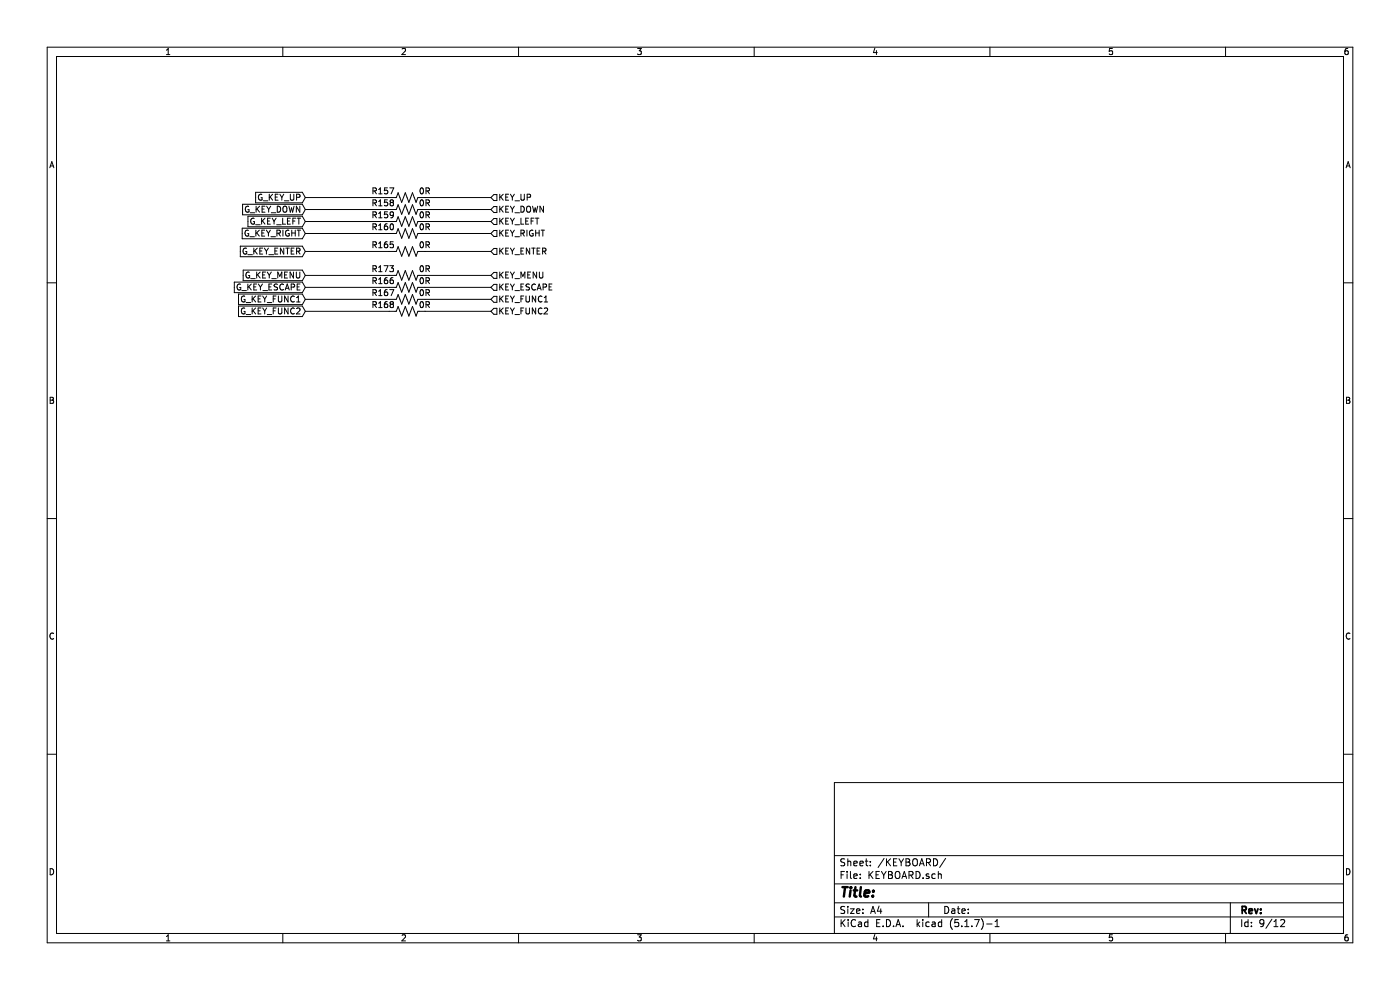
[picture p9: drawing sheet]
EESchema Schematic File Version 4
EELAYER 30 0
EELAYER END
$Descr A4 11693 8268
encoding utf-8
Sheet 12 12
Title ""
Date ""
Rev ""
Comp ""
Comment1 ""
Comment2 ""
Comment3 ""
Comment4 ""
$EndDescr
$Comp
L Device:R_US R?
U 1 1
P 3400 1650
AR Path="/5F2A50C6/5FD1EA81" Ref="R?"  Part="1" 
AR Path="/5F2A508D/5FD1EA81" Ref="R?"  Part="1" 
AR Path="/5FD0B99E/5FD1EA81" Ref="R157"  Part="1" 
F 0 "R157" V 3450 1750 50  0000 L CNN
F 1 "0R" V 3450 1450 50  0000 L CNN
F 2 "FlightComputer_Library:R_0402_1005Metric_Pad0.72x0.64mm_HandSolder" V 3440 1640 50  0001 C CNN
F 3 "~" H 3400 1650 50  0001 C CNN
	1    3400 1650
	0    -1   -1   0   
$EndComp
$Comp
L Device:R_US R?
U 1 1
P 3400 1750
AR Path="/5F2A50C6/5FD1EAE7" Ref="R?"  Part="1" 
AR Path="/5F2A508D/5FD1EAE7" Ref="R?"  Part="1" 
AR Path="/5FD0B99E/5FD1EAE7" Ref="R158"  Part="1" 
F 0 "R158" V 3450 1850 50  0000 L CNN
F 1 "0R" V 3450 1550 50  0000 L CNN
F 2 "FlightComputer_Library:R_0402_1005Metric_Pad0.72x0.64mm_HandSolder" V 3440 1740 50  0001 C CNN
F 3 "~" H 3400 1750 50  0001 C CNN
	1    3400 1750
	0    -1   -1   0   
$EndComp
$Comp
L Device:R_US R?
U 1 1
P 3400 2400
AR Path="/5F2A50C6/5FD1EB1A" Ref="R?"  Part="1" 
AR Path="/5F2A508D/5FD1EB1A" Ref="R?"  Part="1" 
AR Path="/5FD0B99E/5FD1EB1A" Ref="R166"  Part="1" 
F 0 "R166" V 3450 2500 50  0000 L CNN
F 1 "0R" V 3450 2200 50  0000 L CNN
F 2 "FlightComputer_Library:R_0402_1005Metric_Pad0.72x0.64mm_HandSolder" V 3440 2390 50  0001 C CNN
F 3 "~" H 3400 2400 50  0001 C CNN
	1    3400 2400
	0    -1   -1   0   
$EndComp
$Comp
L Device:R_US R?
U 1 1
P 3400 1850
AR Path="/5F2A50C6/5FD1EB4D" Ref="R?"  Part="1" 
AR Path="/5F2A508D/5FD1EB4D" Ref="R?"  Part="1" 
AR Path="/5FD0B99E/5FD1EB4D" Ref="R159"  Part="1" 
F 0 "R159" V 3450 1950 50  0000 L CNN
F 1 "0R" V 3450 1650 50  0000 L CNN
F 2 "FlightComputer_Library:R_0402_1005Metric_Pad0.72x0.64mm_HandSolder" V 3440 1840 50  0001 C CNN
F 3 "~" H 3400 1850 50  0001 C CNN
	1    3400 1850
	0    -1   -1   0   
$EndComp
$Comp
L Device:R_US R?
U 1 1
P 3400 1950
AR Path="/5F2A50C6/5FD1EBB3" Ref="R?"  Part="1" 
AR Path="/5F2A508D/5FD1EBB3" Ref="R?"  Part="1" 
AR Path="/5FD0B99E/5FD1EBB3" Ref="R160"  Part="1" 
F 0 "R160" V 3450 2050 50  0000 L CNN
F 1 "0R" V 3450 1750 50  0000 L CNN
F 2 "FlightComputer_Library:R_0402_1005Metric_Pad0.72x0.64mm_HandSolder" V 3440 1940 50  0001 C CNN
F 3 "~" H 3400 1950 50  0001 C CNN
	1    3400 1950
	0    -1   -1   0   
$EndComp
$Comp
L Device:R_US R?
U 1 1
P 3400 2600
AR Path="/5F2A50C6/5FD1EBE6" Ref="R?"  Part="1" 
AR Path="/5F2A508D/5FD1EBE6" Ref="R?"  Part="1" 
AR Path="/5FD0B99E/5FD1EBE6" Ref="R168"  Part="1" 
F 0 "R168" V 3450 2700 50  0000 L CNN
F 1 "0R" V 3450 2400 50  0000 L CNN
F 2 "FlightComputer_Library:R_0402_1005Metric_Pad0.72x0.64mm_HandSolder" V 3440 2590 50  0001 C CNN
F 3 "~" H 3400 2600 50  0001 C CNN
	1    3400 2600
	0    -1   -1   0   
$EndComp
Wire Wire Line
	3550 1750 4100 1750
Wire Wire Line
	3550 2400 4100 2400
Wire Wire Line
	3550 1850 4100 1850
Wire Wire Line
	3550 1950 4100 1950
Wire Wire Line
	3550 2600 4100 2600
Text HLabel 4100 1650 2    50   Input ~ 0
KEY_UP
Text HLabel 4100 2400 2    50   Input ~ 0
KEY_ESCAPE
Text HLabel 4100 1750 2    50   Input ~ 0
KEY_DOWN
Text HLabel 4100 1850 2    50   Input ~ 0
KEY_LEFT
Text HLabel 4100 1950 2    50   Input ~ 0
KEY_RIGHT
Text HLabel 4100 2600 2    50   Input ~ 0
KEY_FUNC2
$Comp
L Device:R_US R?
U 1 1
P 3400 2300
AR Path="/5F2A50C6/5F77CA62" Ref="R?"  Part="1" 
AR Path="/5F2A508D/5F77CA62" Ref="R?"  Part="1" 
AR Path="/5FD0B99E/5F77CA62" Ref="R173"  Part="1" 
F 0 "R173" V 3450 2400 50  0000 L CNN
F 1 "0R" V 3450 2100 50  0000 L CNN
F 2 "FlightComputer_Library:R_0402_1005Metric_Pad0.72x0.64mm_HandSolder" V 3440 2290 50  0001 C CNN
F 3 "~" H 3400 2300 50  0001 C CNN
	1    3400 2300
	0    -1   -1   0   
$EndComp
Wire Wire Line
	3550 2300 4100 2300
Text HLabel 4100 2300 2    50   Input ~ 0
KEY_MENU
$Comp
L Device:R_US R?
U 1 1
P 3400 2100
AR Path="/5F2A50C6/5FD1EAB4" Ref="R?"  Part="1" 
AR Path="/5F2A508D/5FD1EAB4" Ref="R?"  Part="1" 
AR Path="/5FD0B99E/5FD1EAB4" Ref="R165"  Part="1" 
F 0 "R165" V 3450 2200 50  0000 L CNN
F 1 "0R" V 3450 1900 50  0000 L CNN
F 2 "FlightComputer_Library:R_0402_1005Metric_Pad0.72x0.64mm_HandSolder" V 3440 2090 50  0001 C CNN
F 3 "~" H 3400 2100 50  0001 C CNN
	1    3400 2100
	0    -1   -1   0   
$EndComp
Wire Wire Line
	3550 2100 4100 2100
Wire Wire Line
	3550 1650 4100 1650
Text HLabel 4100 2500 2    50   Input ~ 0
KEY_FUNC1
Wire Wire Line
	3550 2500 4100 2500
$Comp
L Device:R_US R?
U 1 1
P 3400 2500
AR Path="/5F2A50C6/5FD1EB80" Ref="R?"  Part="1" 
AR Path="/5F2A508D/5FD1EB80" Ref="R?"  Part="1" 
AR Path="/5FD0B99E/5FD1EB80" Ref="R167"  Part="1" 
F 0 "R167" V 3450 2600 50  0000 L CNN
F 1 "0R" V 3450 2300 50  0000 L CNN
F 2 "FlightComputer_Library:R_0402_1005Metric_Pad0.72x0.64mm_HandSolder" V 3440 2490 50  0001 C CNN
F 3 "~" H 3400 2500 50  0001 C CNN
	1    3400 2500
	0    -1   -1   0   
$EndComp
Wire Wire Line
	3250 1650 2550 1650
Wire Wire Line
	3250 1750 2550 1750
Wire Wire Line
	3250 1850 2550 1850
Wire Wire Line
	3250 1950 2550 1950
Wire Wire Line
	3250 2100 2550 2100
Wire Wire Line
	3250 2400 2550 2400
Wire Wire Line
	3250 2500 2550 2500
Wire Wire Line
	3250 2600 2550 2600
Wire Wire Line
	3250 2300 2550 2300
Text GLabel 2550 1650 0    50   Input ~ 0
G_KEY_UP
Text GLabel 2550 1750 0    50   Input ~ 0
G_KEY_DOWN
Text GLabel 2550 1850 0    50   Input ~ 0
G_KEY_LEFT
Text GLabel 2550 1950 0    50   Input ~ 0
G_KEY_RIGHT
Text GLabel 2550 2400 0    50   Input ~ 0
G_KEY_ESCAPE
Text GLabel 2550 2500 0    50   Input ~ 0
G_KEY_FUNC1
Text GLabel 2550 2600 0    50   Input ~ 0
G_KEY_FUNC2
Text GLabel 2550 2300 0    50   Input ~ 0
G_KEY_MENU
Text GLabel 2550 2100 0    50   Input ~ 0
G_KEY_ENTER
Text HLabel 4100 2100 2    50   Input ~ 0
KEY_ENTER
$EndSCHEMATC
